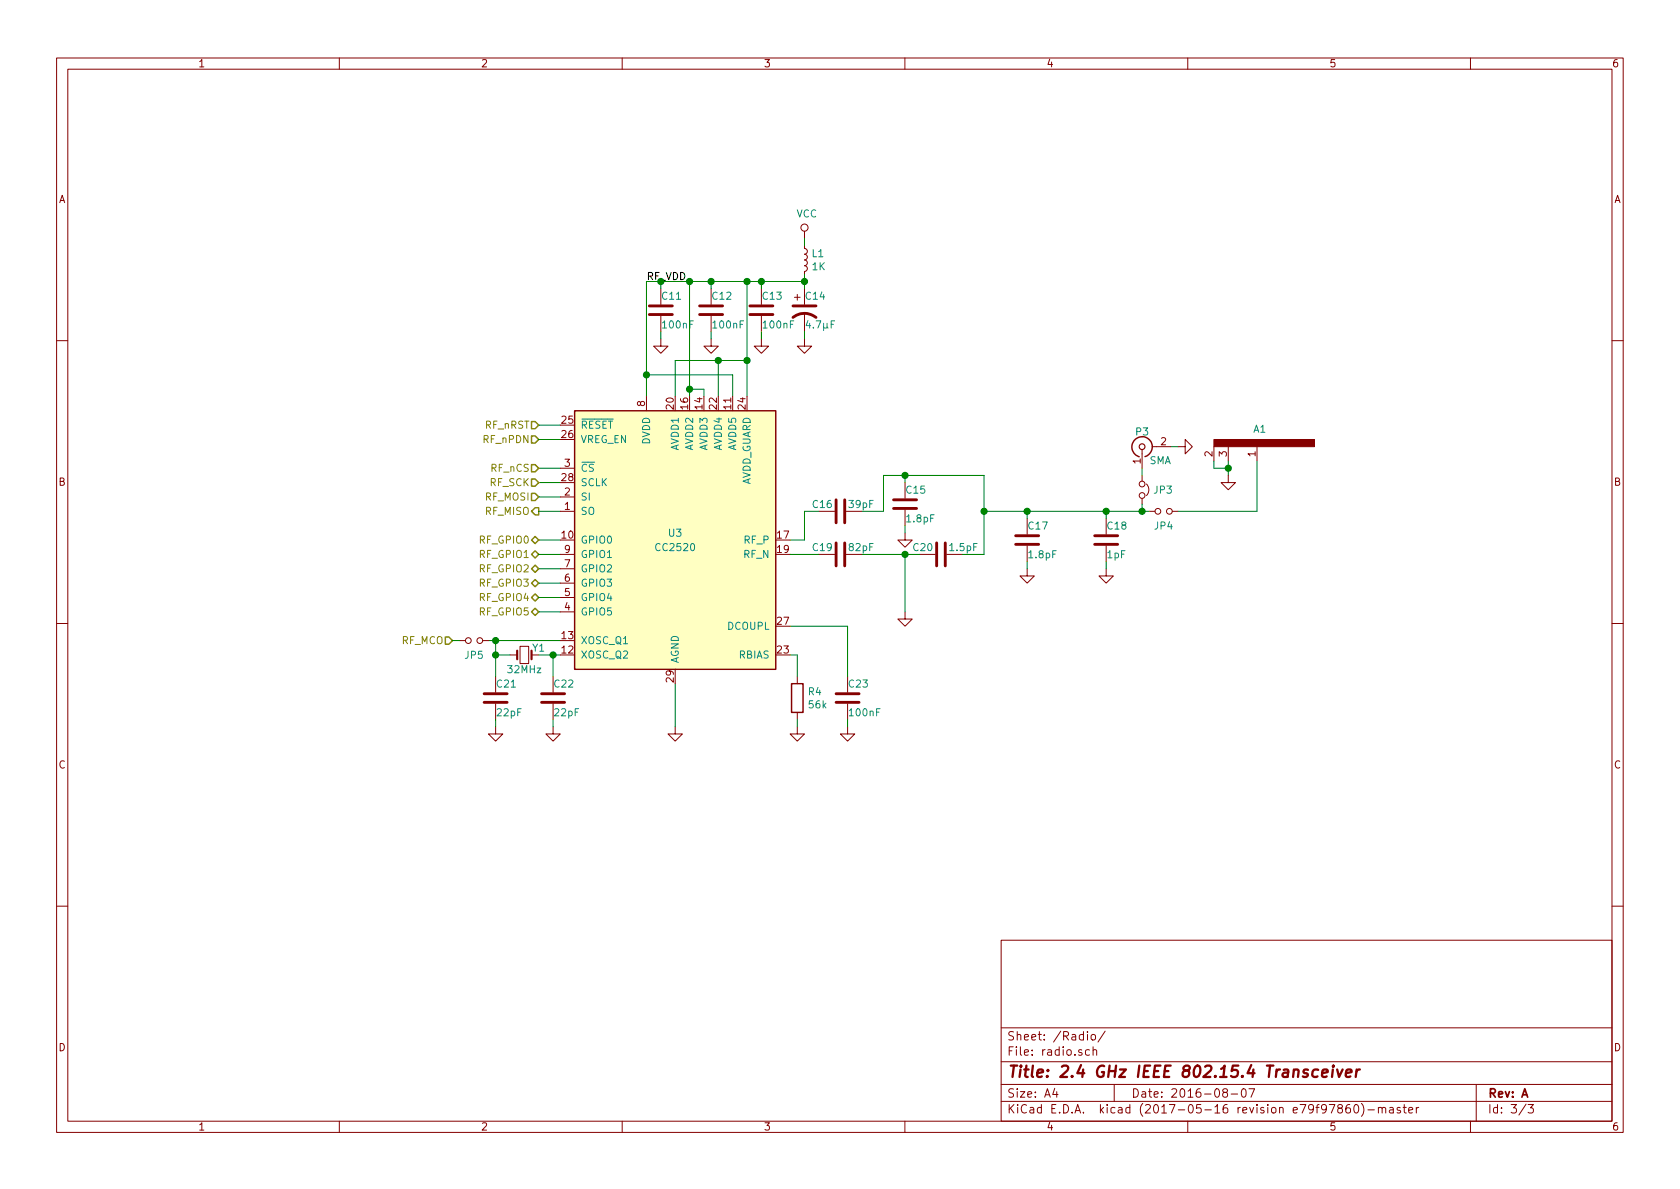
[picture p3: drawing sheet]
EESchema Schematic File Version 2
LIBS:power
LIBS:device
LIBS:transistors
LIBS:conn
LIBS:linear
LIBS:regul
LIBS:74xx
LIBS:cmos4000
LIBS:adc-dac
LIBS:memory
LIBS:xilinx
LIBS:microcontrollers
LIBS:dsp
LIBS:microchip
LIBS:analog_switches
LIBS:motorola
LIBS:intel
LIBS:audio
LIBS:interface
LIBS:digital-audio
LIBS:philips
LIBS:display
LIBS:cypress
LIBS:siliconi
LIBS:opto
LIBS:atmel
LIBS:contrib
LIBS:valves
LIBS:stm32
LIBS:rfcom
LIBS:texas
LIBS:dongle
LIBS:switches
LIBS:dongle-cache
EELAYER 26 0
EELAYER END
$Descr A4 11693 8268
encoding utf-8
Sheet 3 3
Title "2.4 GHz IEEE 802.15.4 Transceiver"
Date "2016-08-07"
Rev "A"
Comp ""
Comment1 ""
Comment2 ""
Comment3 ""
Comment4 ""
$EndDescr
Text HLabel 3750 3050 0    50   Input ~ 0
RF_nPDN
Text HLabel 3750 2950 0    50   Input ~ 0
RF_nRST
Text HLabel 3750 3450 0    50   Input ~ 0
RF_MOSI
Text HLabel 3750 3550 0    50   Output ~ 0
RF_MISO
Text HLabel 3750 3750 0    50   BiDi ~ 0
RF_GPIO0
Text HLabel 3750 3850 0    50   BiDi ~ 0
RF_GPIO1
Text HLabel 3750 3950 0    50   BiDi ~ 0
RF_GPIO2
Text HLabel 3750 4050 0    50   BiDi ~ 0
RF_GPIO3
Text HLabel 3750 4150 0    50   BiDi ~ 0
RF_GPIO4
Text HLabel 3750 4250 0    50   BiDi ~ 0
RF_GPIO5
$Comp
L Crystal_Small Y1
U 1 1
P 3650 4550
F 0 "Y1" H 3750 4600 50  0000 C CNN
F 1 "32MHz" H 3650 4450 50  0000 C CNN
F 2 "dongle:Crystal_3225" H 3650 4550 50  0001 C CNN
F 3 "" H 3650 4550 50  0000 C CNN
	1    3650 4550
	1    0    0    -1  
$EndComp
$Comp
L C C21
U 1 1
P 3450 4850
F 0 "C21" H 3450 4950 50  0000 L CNN
F 1 "22pF" H 3450 4750 50  0000 L CNN
F 2 "Capacitors_SMD:C_0402" H 3488 4700 50  0001 C CNN
F 3 "" H 3450 4850 50  0000 C CNN
	1    3450 4850
	1    0    0    -1  
$EndComp
$Comp
L C C22
U 1 1
P 3850 4850
F 0 "C22" H 3850 4950 50  0000 L CNN
F 1 "22pF" H 3850 4750 50  0000 L CNN
F 2 "Capacitors_SMD:C_0402" H 3888 4700 50  0001 C CNN
F 3 "" H 3850 4850 50  0000 C CNN
	1    3850 4850
	1    0    0    -1  
$EndComp
$Comp
L GND #PWR024
U 1 1
P 3850 5050
F 0 "#PWR024" H 3850 4800 50  0001 C CNN
F 1 "GND" H 3855 4877 50  0001 C CNN
F 2 "" H 3850 5050 50  0000 C CNN
F 3 "" H 3850 5050 50  0000 C CNN
	1    3850 5050
	1    0    0    -1  
$EndComp
$Comp
L GND #PWR025
U 1 1
P 3450 5050
F 0 "#PWR025" H 3450 4800 50  0001 C CNN
F 1 "GND" H 3455 4877 50  0001 C CNN
F 2 "" H 3450 5050 50  0000 C CNN
F 3 "" H 3450 5050 50  0000 C CNN
	1    3450 5050
	1    0    0    -1  
$EndComp
$Comp
L GND #PWR026
U 1 1
P 4700 5050
F 0 "#PWR026" H 4700 4800 50  0001 C CNN
F 1 "GND" H 4705 4877 50  0001 C CNN
F 2 "" H 4700 5050 50  0000 C CNN
F 3 "" H 4700 5050 50  0000 C CNN
	1    4700 5050
	1    0    0    -1  
$EndComp
$Comp
L R R4
U 1 1
P 5550 4850
F 0 "R4" H 5620 4896 50  0000 L CNN
F 1 "56k" H 5620 4805 50  0000 L CNN
F 2 "Resistors_SMD:R_0402" V 5480 4850 50  0001 C CNN
F 3 "" H 5550 4850 50  0000 C CNN
	1    5550 4850
	1    0    0    -1  
$EndComp
$Comp
L GND #PWR027
U 1 1
P 5550 5050
F 0 "#PWR027" H 5550 4800 50  0001 C CNN
F 1 "GND" H 5555 4877 50  0001 C CNN
F 2 "" H 5550 5050 50  0000 C CNN
F 3 "" H 5550 5050 50  0000 C CNN
	1    5550 5050
	1    0    0    -1  
$EndComp
$Comp
L C C23
U 1 1
P 5900 4850
F 0 "C23" H 5900 4950 50  0000 L CNN
F 1 "100nF" H 5900 4750 50  0000 L CNN
F 2 "Capacitors_SMD:C_0402" H 5938 4700 50  0001 C CNN
F 3 "" H 5900 4850 50  0000 C CNN
	1    5900 4850
	1    0    0    -1  
$EndComp
$Comp
L GND #PWR028
U 1 1
P 5900 5050
F 0 "#PWR028" H 5900 4800 50  0001 C CNN
F 1 "GND" H 5905 4877 50  0001 C CNN
F 2 "" H 5900 5050 50  0000 C CNN
F 3 "" H 5900 5050 50  0000 C CNN
	1    5900 5050
	1    0    0    -1  
$EndComp
$Comp
L VCC #PWR029
U 1 1
P 5600 1650
F 0 "#PWR029" H 5600 1500 50  0001 C CNN
F 1 "VCC" H 5617 1823 50  0000 C CNN
F 2 "" H 5600 1650 50  0000 C CNN
F 3 "" H 5600 1650 50  0000 C CNN
	1    5600 1650
	1    0    0    -1  
$EndComp
$Comp
L L_Small L1
U 1 1
P 5600 1800
F 0 "L1" H 5647 1846 50  0000 L CNN
F 1 "1K" H 5647 1755 50  0000 L CNN
F 2 "Resistors_SMD:R_0402" H 5600 1800 50  0001 C CNN
F 3 "" H 5600 1800 50  0000 C CNN
	1    5600 1800
	1    0    0    -1  
$EndComp
$Comp
L CP1 C14
U 1 1
P 5600 2150
F 0 "C14" H 5600 2250 50  0000 L CNN
F 1 "4.7µF" H 5600 2050 50  0000 L CNN
F 2 "Capacitors_SMD:C_0805" H 5600 2150 50  0001 C CNN
F 3 "" H 5600 2150 50  0000 C CNN
	1    5600 2150
	1    0    0    -1  
$EndComp
$Comp
L C C12
U 1 1
P 4950 2150
F 0 "C12" H 4950 2250 50  0000 L CNN
F 1 "100nF" H 4950 2050 50  0000 L CNN
F 2 "Capacitors_SMD:C_0402" H 4988 2000 50  0001 C CNN
F 3 "" H 4950 2150 50  0000 C CNN
	1    4950 2150
	1    0    0    -1  
$EndComp
$Comp
L GND #PWR030
U 1 1
P 4950 2350
F 0 "#PWR030" H 4950 2100 50  0001 C CNN
F 1 "GND" H 4955 2177 50  0001 C CNN
F 2 "" H 4950 2350 50  0000 C CNN
F 3 "" H 4950 2350 50  0000 C CNN
	1    4950 2350
	1    0    0    -1  
$EndComp
$Comp
L C C11
U 1 1
P 4600 2150
F 0 "C11" H 4600 2250 50  0000 L CNN
F 1 "100nF" H 4600 2050 50  0000 L CNN
F 2 "Capacitors_SMD:C_0402" H 4638 2000 50  0001 C CNN
F 3 "" H 4600 2150 50  0000 C CNN
	1    4600 2150
	1    0    0    -1  
$EndComp
$Comp
L GND #PWR031
U 1 1
P 4600 2350
F 0 "#PWR031" H 4600 2100 50  0001 C CNN
F 1 "GND" H 4605 2177 50  0001 C CNN
F 2 "" H 4600 2350 50  0000 C CNN
F 3 "" H 4600 2350 50  0000 C CNN
	1    4600 2350
	1    0    0    -1  
$EndComp
$Comp
L C C13
U 1 1
P 5300 2150
F 0 "C13" H 5300 2250 50  0000 L CNN
F 1 "100nF" H 5300 2050 50  0000 L CNN
F 2 "Capacitors_SMD:C_0402" H 5338 2000 50  0001 C CNN
F 3 "" H 5300 2150 50  0000 C CNN
	1    5300 2150
	1    0    0    -1  
$EndComp
$Comp
L GND #PWR032
U 1 1
P 5300 2350
F 0 "#PWR032" H 5300 2100 50  0001 C CNN
F 1 "GND" H 5305 2177 50  0001 C CNN
F 2 "" H 5300 2350 50  0000 C CNN
F 3 "" H 5300 2350 50  0000 C CNN
	1    5300 2350
	1    0    0    -1  
$EndComp
$Comp
L GND #PWR033
U 1 1
P 5600 2350
F 0 "#PWR033" H 5600 2100 50  0001 C CNN
F 1 "GND" H 5605 2177 50  0001 C CNN
F 2 "" H 5600 2350 50  0000 C CNN
F 3 "" H 5600 2350 50  0000 C CNN
	1    5600 2350
	1    0    0    -1  
$EndComp
Text Label 4500 1950 0    50   ~ 0
RF_VDD
$Comp
L C C19
U 1 1
P 5850 3850
F 0 "C19" V 5800 3800 50  0000 R CNN
F 1 "82pF" V 5800 3900 50  0000 L CNN
F 2 "Capacitors_SMD:C_0402" H 5888 3700 50  0001 C CNN
F 3 "" H 5850 3850 50  0000 C CNN
	1    5850 3850
	0    1    1    0   
$EndComp
$Comp
L C C16
U 1 1
P 5850 3550
F 0 "C16" V 5800 3500 50  0000 R CNN
F 1 "39pF" V 5800 3600 50  0000 L CNN
F 2 "Capacitors_SMD:C_0402" H 5888 3400 50  0001 C CNN
F 3 "" H 5850 3550 50  0000 C CNN
	1    5850 3550
	0    1    1    0   
$EndComp
$Comp
L C C15
U 1 1
P 6300 3500
F 0 "C15" H 6300 3600 50  0000 L CNN
F 1 "1.8pF" H 6300 3400 50  0000 L CNN
F 2 "Capacitors_SMD:C_0402" H 6338 3350 50  0001 C CNN
F 3 "" H 6300 3500 50  0000 C CNN
	1    6300 3500
	1    0    0    -1  
$EndComp
$Comp
L C C20
U 1 1
P 6550 3850
F 0 "C20" V 6500 3800 50  0000 R CNN
F 1 "1.5pF" V 6500 3900 50  0000 L CNN
F 2 "Capacitors_SMD:C_0402" H 6588 3700 50  0001 C CNN
F 3 "" H 6550 3850 50  0000 C CNN
	1    6550 3850
	0    1    1    0   
$EndComp
$Comp
L GND #PWR034
U 1 1
P 6300 3700
F 0 "#PWR034" H 6300 3450 50  0001 C CNN
F 1 "GND" H 6305 3527 50  0001 C CNN
F 2 "" H 6300 3700 50  0000 C CNN
F 3 "" H 6300 3700 50  0000 C CNN
	1    6300 3700
	1    0    0    -1  
$EndComp
$Comp
L GND #PWR035
U 1 1
P 6300 4250
F 0 "#PWR035" H 6300 4000 50  0001 C CNN
F 1 "GND" H 6305 4077 50  0001 C CNN
F 2 "" H 6300 4250 50  0000 C CNN
F 3 "" H 6300 4250 50  0000 C CNN
	1    6300 4250
	1    0    0    -1  
$EndComp
$Comp
L C C17
U 1 1
P 7150 3750
F 0 "C17" H 7150 3850 50  0000 L CNN
F 1 "1.8pF" H 7150 3650 50  0000 L CNN
F 2 "Capacitors_SMD:C_0402" H 7188 3600 50  0001 C CNN
F 3 "" H 7150 3750 50  0000 C CNN
	1    7150 3750
	1    0    0    -1  
$EndComp
$Comp
L GND #PWR036
U 1 1
P 7150 3950
F 0 "#PWR036" H 7150 3700 50  0001 C CNN
F 1 "GND" H 7155 3777 50  0001 C CNN
F 2 "" H 7150 3950 50  0000 C CNN
F 3 "" H 7150 3950 50  0000 C CNN
	1    7150 3950
	1    0    0    -1  
$EndComp
$Comp
L C C18
U 1 1
P 7700 3750
F 0 "C18" H 7700 3850 50  0000 L CNN
F 1 "1pF" H 7700 3650 50  0000 L CNN
F 2 "Capacitors_SMD:C_0402" H 7738 3600 50  0001 C CNN
F 3 "" H 7700 3750 50  0000 C CNN
	1    7700 3750
	1    0    0    -1  
$EndComp
$Comp
L GND #PWR037
U 1 1
P 7700 3950
F 0 "#PWR037" H 7700 3700 50  0001 C CNN
F 1 "GND" H 7705 3777 50  0001 C CNN
F 2 "" H 7700 3950 50  0000 C CNN
F 3 "" H 7700 3950 50  0000 C CNN
	1    7700 3950
	1    0    0    -1  
$EndComp
$Comp
L Jumper_NC_Small JP3
U 1 1
P 7950 3400
F 0 "JP3" V 7950 3475 50  0000 L CNN
F 1 "Jumper_NC_Small" H 7960 3340 50  0001 C CNN
F 2 "Capacitors_SMD:C_0402" H 7950 3400 50  0001 C CNN
F 3 "" H 7950 3400 50  0000 C CNN
	1    7950 3400
	0    1    1    0   
$EndComp
$Comp
L GND #PWR038
U 1 1
P 8200 3100
F 0 "#PWR038" H 8200 2850 50  0001 C CNN
F 1 "GND" H 8205 2927 50  0001 C CNN
F 2 "" H 8200 3100 50  0000 C CNN
F 3 "" H 8200 3100 50  0000 C CNN
	1    8200 3100
	0    -1   -1   0   
$EndComp
$Comp
L Jumper_NO_Small JP4
U 1 1
P 8100 3550
F 0 "JP4" H 8100 3450 50  0000 C CNN
F 1 "Jumper_NO_Small" H 8110 3490 50  0001 C CNN
F 2 "Capacitors_SMD:C_0402" H 8100 3550 50  0001 C CNN
F 3 "" H 8100 3550 50  0000 C CNN
	1    8100 3550
	1    0    0    -1  
$EndComp
$Comp
L INV_F_ANT A1
U 1 1
P 8550 3100
F 0 "A1" H 8770 3224 50  0000 C CNN
F 1 "INV_F_ANT" H 9000 3050 50  0001 C CNN
F 2 "dongle:INV_F_ANT" H 8550 3100 50  0001 C CNN
F 3 "" H 8550 3100 50  0001 C CNN
	1    8550 3100
	1    0    0    -1  
$EndComp
Wire Wire Line
	3750 3050 3900 3050
Wire Wire Line
	3900 2950 3750 2950
Wire Wire Line
	3900 3250 3750 3250
Wire Wire Line
	3750 3350 3900 3350
Wire Wire Line
	3900 3450 3750 3450
Wire Wire Line
	3750 3550 3900 3550
Wire Wire Line
	3900 3750 3750 3750
Wire Wire Line
	3750 3850 3900 3850
Wire Wire Line
	3900 3950 3750 3950
Wire Wire Line
	3750 4050 3900 4050
Wire Wire Line
	3750 4150 3900 4150
Wire Wire Line
	3900 4250 3750 4250
Wire Wire Line
	3400 4450 3900 4450
Wire Wire Line
	3450 4450 3450 4700
Wire Wire Line
	3450 4550 3550 4550
Wire Wire Line
	3750 4550 3900 4550
Connection ~ 3450 4550
Wire Wire Line
	3850 4700 3850 4550
Connection ~ 3850 4550
Wire Wire Line
	3850 5050 3850 5000
Wire Wire Line
	3450 5050 3450 5000
Wire Wire Line
	4700 5050 4700 4750
Wire Wire Line
	5500 4550 5550 4550
Wire Wire Line
	5550 4550 5550 4700
Wire Wire Line
	5550 5050 5550 5000
Wire Wire Line
	5900 5050 5900 5000
Wire Wire Line
	5900 4700 5900 4350
Wire Wire Line
	5900 4350 5500 4350
Wire Wire Line
	5600 1700 5600 1650
Wire Wire Line
	4500 1950 4500 2750
Wire Wire Line
	4500 2600 5100 2600
Wire Wire Line
	5100 2600 5100 2750
Wire Wire Line
	4800 2700 4900 2700
Wire Wire Line
	4800 1950 4800 2750
Wire Wire Line
	4700 2750 4700 2500
Wire Wire Line
	4700 2500 5200 2500
Wire Wire Line
	5200 1950 5200 2750
Wire Wire Line
	5000 2750 5000 2500
Connection ~ 5000 2500
Wire Wire Line
	4500 1950 5600 1950
Wire Wire Line
	4950 1950 4950 2000
Wire Wire Line
	4950 2350 4950 2300
Connection ~ 4500 2600
Wire Wire Line
	4600 2000 4600 1950
Connection ~ 4600 1950
Wire Wire Line
	4600 2350 4600 2300
Wire Wire Line
	5300 1950 5300 2000
Connection ~ 5200 2500
Wire Wire Line
	4900 2700 4900 2750
Connection ~ 4800 1950
Connection ~ 4800 2700
Connection ~ 5200 1950
Connection ~ 4950 1950
Wire Wire Line
	5300 2350 5300 2300
Wire Wire Line
	5600 2350 5600 2300
Wire Wire Line
	5600 1900 5600 2000
Connection ~ 5600 1950
Connection ~ 5300 1950
Wire Wire Line
	5500 3750 5600 3750
Wire Wire Line
	5600 3750 5600 3550
Wire Wire Line
	5600 3550 5700 3550
Wire Wire Line
	5500 3850 5700 3850
Wire Wire Line
	6000 3550 6150 3550
Wire Wire Line
	6150 3550 6150 3300
Wire Wire Line
	6150 3300 6850 3300
Wire Wire Line
	6300 3300 6300 3350
Wire Wire Line
	6000 3850 6400 3850
Wire Wire Line
	6300 3700 6300 3650
Wire Wire Line
	6300 3850 6300 4250
Connection ~ 6300 3850
Connection ~ 6300 3300
Wire Wire Line
	6850 3850 6700 3850
Wire Wire Line
	6850 3300 6850 3850
Wire Wire Line
	6850 3550 8000 3550
Wire Wire Line
	7150 3550 7150 3600
Connection ~ 6850 3550
Wire Wire Line
	7150 3950 7150 3900
Connection ~ 7150 3550
Wire Wire Line
	7700 3600 7700 3550
Wire Wire Line
	7700 3950 7700 3900
Wire Wire Line
	7950 3550 7950 3500
Connection ~ 7700 3550
Wire Wire Line
	7950 3300 7950 3250
Connection ~ 7950 3550
Wire Wire Line
	8150 3100 8200 3100
Wire Wire Line
	8200 3550 8750 3550
Wire Wire Line
	8750 3550 8750 3200
Wire Wire Line
	8450 3200 8450 3250
Wire Wire Line
	8450 3250 8550 3250
Wire Wire Line
	8550 3200 8550 3300
$Comp
L GND #PWR039
U 1 1
P 8550 3300
F 0 "#PWR039" H 8550 3050 50  0001 C CNN
F 1 "GND" H 8555 3127 50  0001 C CNN
F 2 "" H 8550 3300 50  0000 C CNN
F 3 "" H 8550 3300 50  0000 C CNN
	1    8550 3300
	1    0    0    -1  
$EndComp
Connection ~ 8550 3250
$Comp
L Jumper_NO_Small JP5
U 1 1
P 3300 4450
F 0 "JP5" H 3300 4350 50  0000 C CNN
F 1 "Jumper_NO_Small" H 3310 4390 50  0001 C CNN
F 2 "Capacitors_SMD:C_0402" H 3300 4450 50  0001 C CNN
F 3 "" H 3300 4450 50  0000 C CNN
	1    3300 4450
	1    0    0    -1  
$EndComp
Connection ~ 3450 4450
Text HLabel 3150 4450 0    50   Input ~ 0
RF_MCO
Wire Wire Line
	3200 4450 3150 4450
Text HLabel 3750 3250 0    50   Input ~ 0
RF_nCS
Text HLabel 3750 3350 0    50   Input ~ 0
RF_SCK
$Comp
L CONN_COAXIAL P3
U 1 1
P 7950 3100
F 0 "P3" V 8050 3100 50  0000 C CNN
F 1 "SMA" V 7850 3050 50  0000 R CNN
F 2 "dongle:SMA" H 7950 3100 50  0001 C CNN
F 3 "" H 7950 3100 50  0001 C CNN
	1    7950 3100
	0    -1   -1   0   
$EndComp
$Comp
L CC2520 U3
U 1 1
P 4700 3750
F 0 "U3" H 4700 3800 50  0000 C CNN
F 1 "CC2520" H 4700 3700 50  0000 C CNN
F 2 "Housings_DFN_QFN:QFN-28-1EP_5x5mm_Pitch0.5mm" H 4700 3600 50  0001 C CNN
F 3 "http://www.ti.com/lit/gpn/cc2520" H 4700 3500 50  0001 C CNN
	1    4700 3750
	1    0    0    -1  
$EndComp
$EndSCHEMATC
